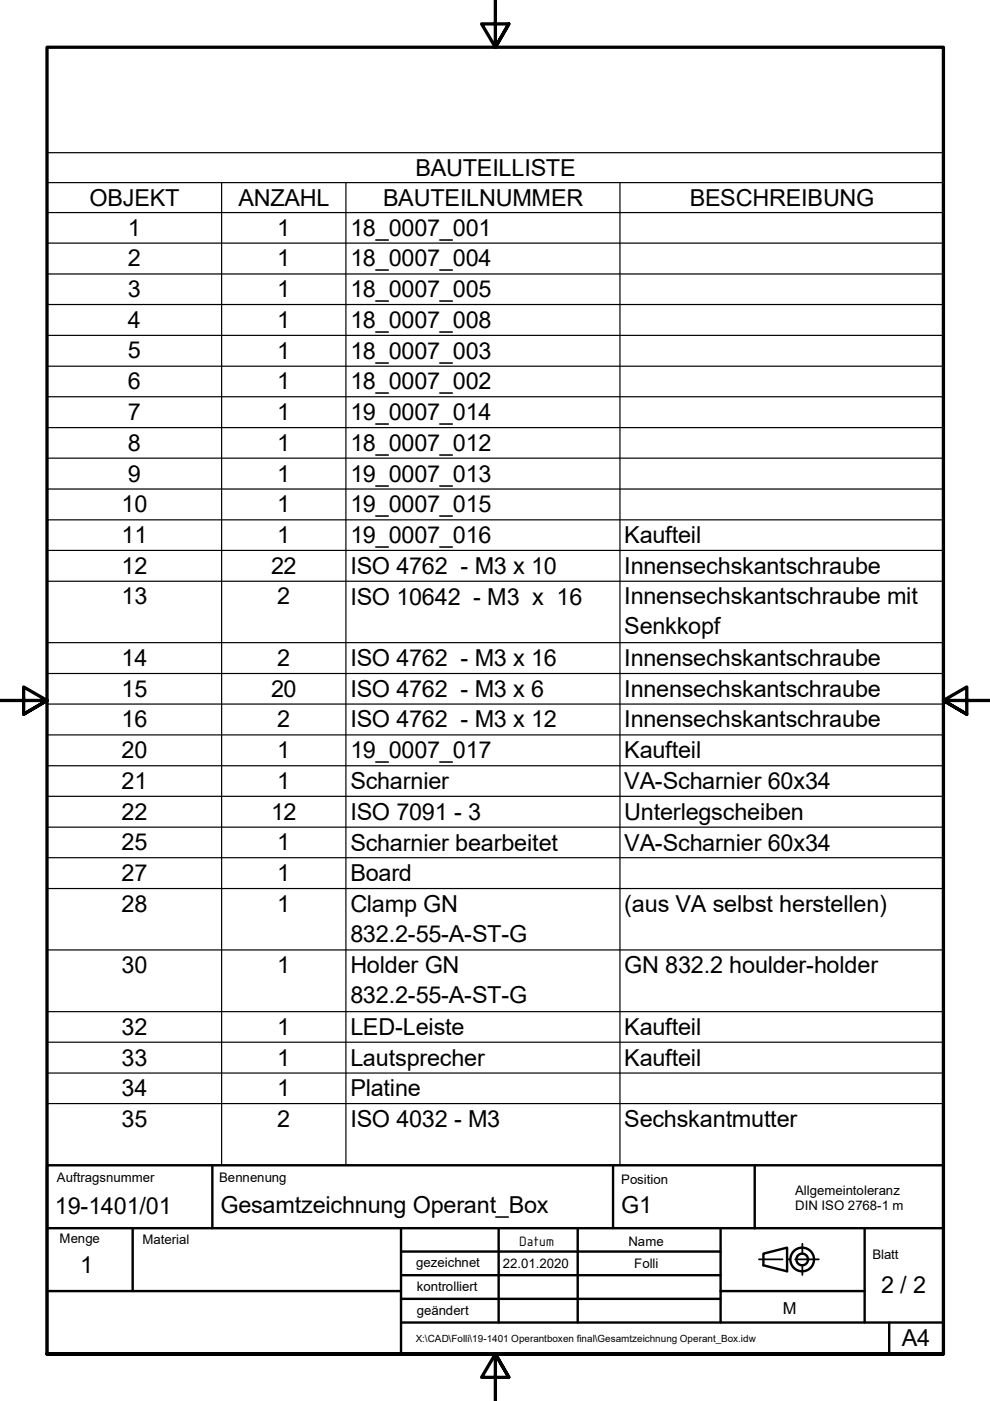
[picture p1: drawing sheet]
<svg xmlns="http://www.w3.org/2000/svg" width="210mm" height="297mm" viewBox="0 0 210 297" stroke-linecap="round" stroke-linejoin="round" font-family="sans-serif">
<!-- layer: Symbol (ISO) -->
<g fill="none" stroke="#000" stroke-width=".25">
<path d="M10 38.7v-6.3h190.1v6.3M10 38.7h190.1v6.4M10 38.7v208.4h190.1v-202M47 38.7v208.4M73.3 38.7v208.4M131.4 38.7v208.4M10 45.1h190.1M10 51.5h190.1M10 58.1h190.1M10 64.6h190.1M10 71.1h190.1M10 77.6h190.1"/>
<path d="M10 84.1h190.1M10 90.7h190.1M10 97.1h190.1M10 103.7h190.1M10 110.2h190.1M10 116.7h190.1M10 123.2h190.1M10 136.3h190.1M10 142.8h190.1M10 149.3h190.1M10 155.8h190.1M10 162.4h190.1"/>
<path d="M10 168.8h190.1M10 175.4h190.1M10 181.8h190.1M10 188.4h190.1M10 201.4h190.1M10 214.5h190.1M10 221h190.1M10 227.5h190.1M10 234h190.1"/>
</g>
<!-- layer: Rahmen (ISO) -->
<path d="M105 0v10l-2.9-4.9h5.8l-2.9 4.9 2.9-4.9M0 148.5h10l-5-2.8v5.7l5-2.9-5 2.9M210 148.5h-10l5-2.8v5.7l-5-2.9 5 2.9M10 287.1v-277.1h190v277.1h-190h190M107.9 292l-2.9-4.9 2.9 4.9h-5.8l2.9-4.9v9.9" fill="none" stroke="#000" stroke-width=".7"/>
<!-- layer: Titel (ISO) -->
<path d="M160.9 267h5M167.2 267h.2M168.6 267h5M170.1 263.7v2.2M170.1 268.1v2.2" fill="none" stroke="#000" stroke-width=".38"/>
<g fill="none" stroke="#000" stroke-width=".51">
<path d="M10 247.1h190v40h-190zM45 247.1v13.3M130 247.1v13.3h30M160 247.1v13.3M10 273.7h75v13.4M10 260.4h120M28.1 260.4v13.3M85 275.4h67.8M85 270.4h67.8M85 265.4h67.8M85 260.4v13.3M105.7 260.4v20"/>
<path d="M122.5 260.4v20M152.8 260.4v13.3M160 260.4h40M161.9 265.8l5-1.3v5l-5-1.2zM183.3 273.7v6.7h16.7M183.3 273.7h-30.5v6.7h30.5M183.3 260.4v13.3M85 280.4h67.8M188.5 280.4v6.7"/>
<circle cx="170.1" cy="267" r="2.51"/>
<circle cx="170.1" cy="267" r="1.24"/>
</g>
<g font-size="5">
<text x="88.1" y="37.3">BAUTEILLISTE</text>
<text x="19" y="43.7">OBJEKT</text>
<text x="50.5" y="43.6">ANZAHL</text>
<text x="81.2" y="43.6">BAUTEILNUMMER</text>
<text x="146.2" y="43.7">BESCHREIBUNG</text>
<text x="27.1" y="50">1</text>
<text x="58.8" y="50">1</text>
<text x="74.3" y="50">18_0007_001</text>
<text x="27.1" y="56.5">2</text>
<text x="58.8" y="56.5">1</text>
<text x="74.3" y="56.5">18_0007_004</text>
<text x="27.1" y="63">3</text>
<text x="58.8" y="63">1</text>
<text x="74.3" y="63">18_0007_005</text>
<text x="27.1" y="69.5">4</text>
<text x="58.8" y="69.5">1</text>
<text x="74.3" y="69.5">18_0007_008</text>
<text x="27.1" y="76">5</text>
<text x="58.8" y="76.1">1</text>
<text x="74.3" y="76.1">18_0007_003</text>
<text x="27.1" y="82.5">6</text>
<text x="58.8" y="82.5">1</text>
<text x="74.3" y="82.5">18_0007_002</text>
<text x="27.1" y="89">7</text>
<text x="58.8" y="89.1">1</text>
<text x="74.3" y="89.1">19_0007_014</text>
<text x="27.1" y="95.6">8</text>
<text x="58.8" y="95.6">1</text>
<text x="74.3" y="95.6">18_0007_012</text>
<text x="27.1" y="102.1">9</text>
<text x="58.8" y="102.1">1</text>
<text x="74.3" y="102.1">19_0007_013</text>
<text x="25.8" y="108.6">10</text>
<text x="58.8" y="108.6">1</text>
<text x="74.3" y="108.6">19_0007_015</text>
<text x="25.8" y="115.1">11</text>
<text x="58.8" y="115.1">1</text>
<text x="74.3" y="115.1">19_0007_016</text>
<text x="132.3" y="115.2">Kaufteil</text>
<text x="25.8" y="121.7">12</text>
<text x="57.5" y="121.7">22</text>
<text x="74.3" y="121.7">ISO 4762 - M3 x 10</text>
<text x="132.3" y="121.7">Innensechskantschraube</text>
<text x="25.8" y="128.1">13</text>
<text x="58.8" y="128.1">2</text>
<text x="74.3" y="128.2">ISO 10642 - M3 x 16</text>
<text x="132.3" y="128.1">Innensechskantschraube mit</text>
<text x="132.3" y="134.5">Senkkopf</text>
<text x="25.8" y="141.2">14</text>
<text x="58.8" y="141.2">2</text>
<text x="74.3" y="141.2">ISO 4762 - M3 x 16</text>
<text x="132.3" y="141.2">Innensechskantschraube</text>
<text x="25.8" y="147.7">15</text>
<text x="57.5" y="147.7">20</text>
<text x="74.3" y="147.8">ISO 4762 - M3 x 6</text>
<text x="132.3" y="147.7">Innensechskantschraube</text>
<text x="25.8" y="154.2">16</text>
<text x="58.8" y="154.2">2</text>
<text x="74.3" y="154.2">ISO 4762 - M3 x 12</text>
<text x="132.3" y="154.2">Innensechskantschraube</text>
<text x="25.8" y="160.7">20</text>
<text x="58.8" y="160.7">1</text>
<text x="74.3" y="160.7">19_0007_017</text>
<text x="132.3" y="160.8">Kaufteil</text>
<text x="25.8" y="167.2">21</text>
<text x="58.8" y="167.2">1</text>
<text x="74.3" y="167.2">Scharnier</text>
<text x="132.3" y="167.2">VA-Scharnier 60x34</text>
<text x="25.8" y="173.8">22</text>
<text x="57.5" y="173.8">12</text>
<text x="74.3" y="173.8">ISO 7091 - 3</text>
<text x="132.3" y="173.8">Unterlegscheiben</text>
<text x="25.8" y="180.3">25</text>
<text x="58.8" y="180.3">1</text>
<text x="74.3" y="180.3">Scharnier bearbeitet</text>
<text x="132.3" y="180.3">VA-Scharnier 60x34</text>
<text x="25.8" y="186.8">27</text>
<text x="58.8" y="186.8">1</text>
<text x="74.3" y="186.8">Board</text>
<text x="25.8" y="193.3">28</text>
<text x="58.8" y="193.3">1</text>
<text x="74.3" y="193.3">Clamp GN</text>
<text x="132.3" y="193.3">(aus VA selbst herstellen)</text>
<text x="74.3" y="199.7">832.2-55-A-ST-G</text>
<text x="25.8" y="206.4">30</text>
<text x="58.8" y="206.4">1</text>
<text x="74.3" y="206.4">Holder GN</text>
<text x="132.3" y="206.4">GN 832.2 houlder-holder</text>
<text x="74.3" y="212.7">832.2-55-A-ST-G</text>
<text x="25.8" y="219.4">32</text>
<text x="58.8" y="219.4">1</text>
<text x="74.3" y="219.4">LED-Leiste</text>
<text x="132.3" y="219.4">Kaufteil</text>
<text x="25.8" y="225.9">33</text>
<text x="58.8" y="225.9">1</text>
<text x="74.3" y="225.9">Lautsprecher</text>
<text x="132.3" y="225.9">Kaufteil</text>
<text x="25.8" y="232.4">34</text>
<text x="58.8" y="232.4">1</text>
<text x="74.3" y="232.4">Platine</text>
<text x="25.8" y="238.9">35</text>
<text x="58.8" y="238.9">2</text>
<text x="74.3" y="238.9">ISO 4032 - M3</text>
<text x="132.3" y="238.9">Sechskantmutter</text>
<text x="11.6" y="257.4">19-1401/01</text>
<text x="46.7" y="257.1">Gesamtzeichnung Operant_Box</text>
<text x="131.7" y="257.2">G1</text>
<text x="17" y="269.9">1</text>
<text x="186.8" y="274.2">2 / 2</text>
<text x="191.2" y="285.4">A4</text>
</g>
<text font-size="3.5" x="166" y="278.5">M</text>
<text font-size="3.1" x="110" y="264.1">Datum</text>
<g font-size="2.8">
<text x="12.1" y="250.7">Auftragsnummer</text>
<text x="46.5" y="250.6">Bennenung</text>
<text x="131.7" y="250.9">Position</text>
<text x="168.6" y="253.4">Allgemeintoleranz</text>
<text x="168.6" y="256.6">DIN ISO 2768-1 m</text>
<text x="12.6" y="263.6">Menge</text>
<text x="30.2" y="263.8">Material</text>
<text x="88.3" y="268.7">gezeichnet</text>
<text x="106.6" y="268.8">22.01.2020</text>
<text x="133.3" y="264.1">Name</text>
<text x="134.5" y="268.8">Folli</text>
<text x="185" y="266.9">Blatt</text>
<text x="88.4" y="273.7">kontrolliert</text>
<text x="88.4" y="278.8">geändert</text>
</g>
<text font-size="2.1" x="88.1" y="284.5">X:\CAD\Folli\19-1401 Operantboxen final\Gesamtzeichnung Operant_Box.idw</text>
</svg>
